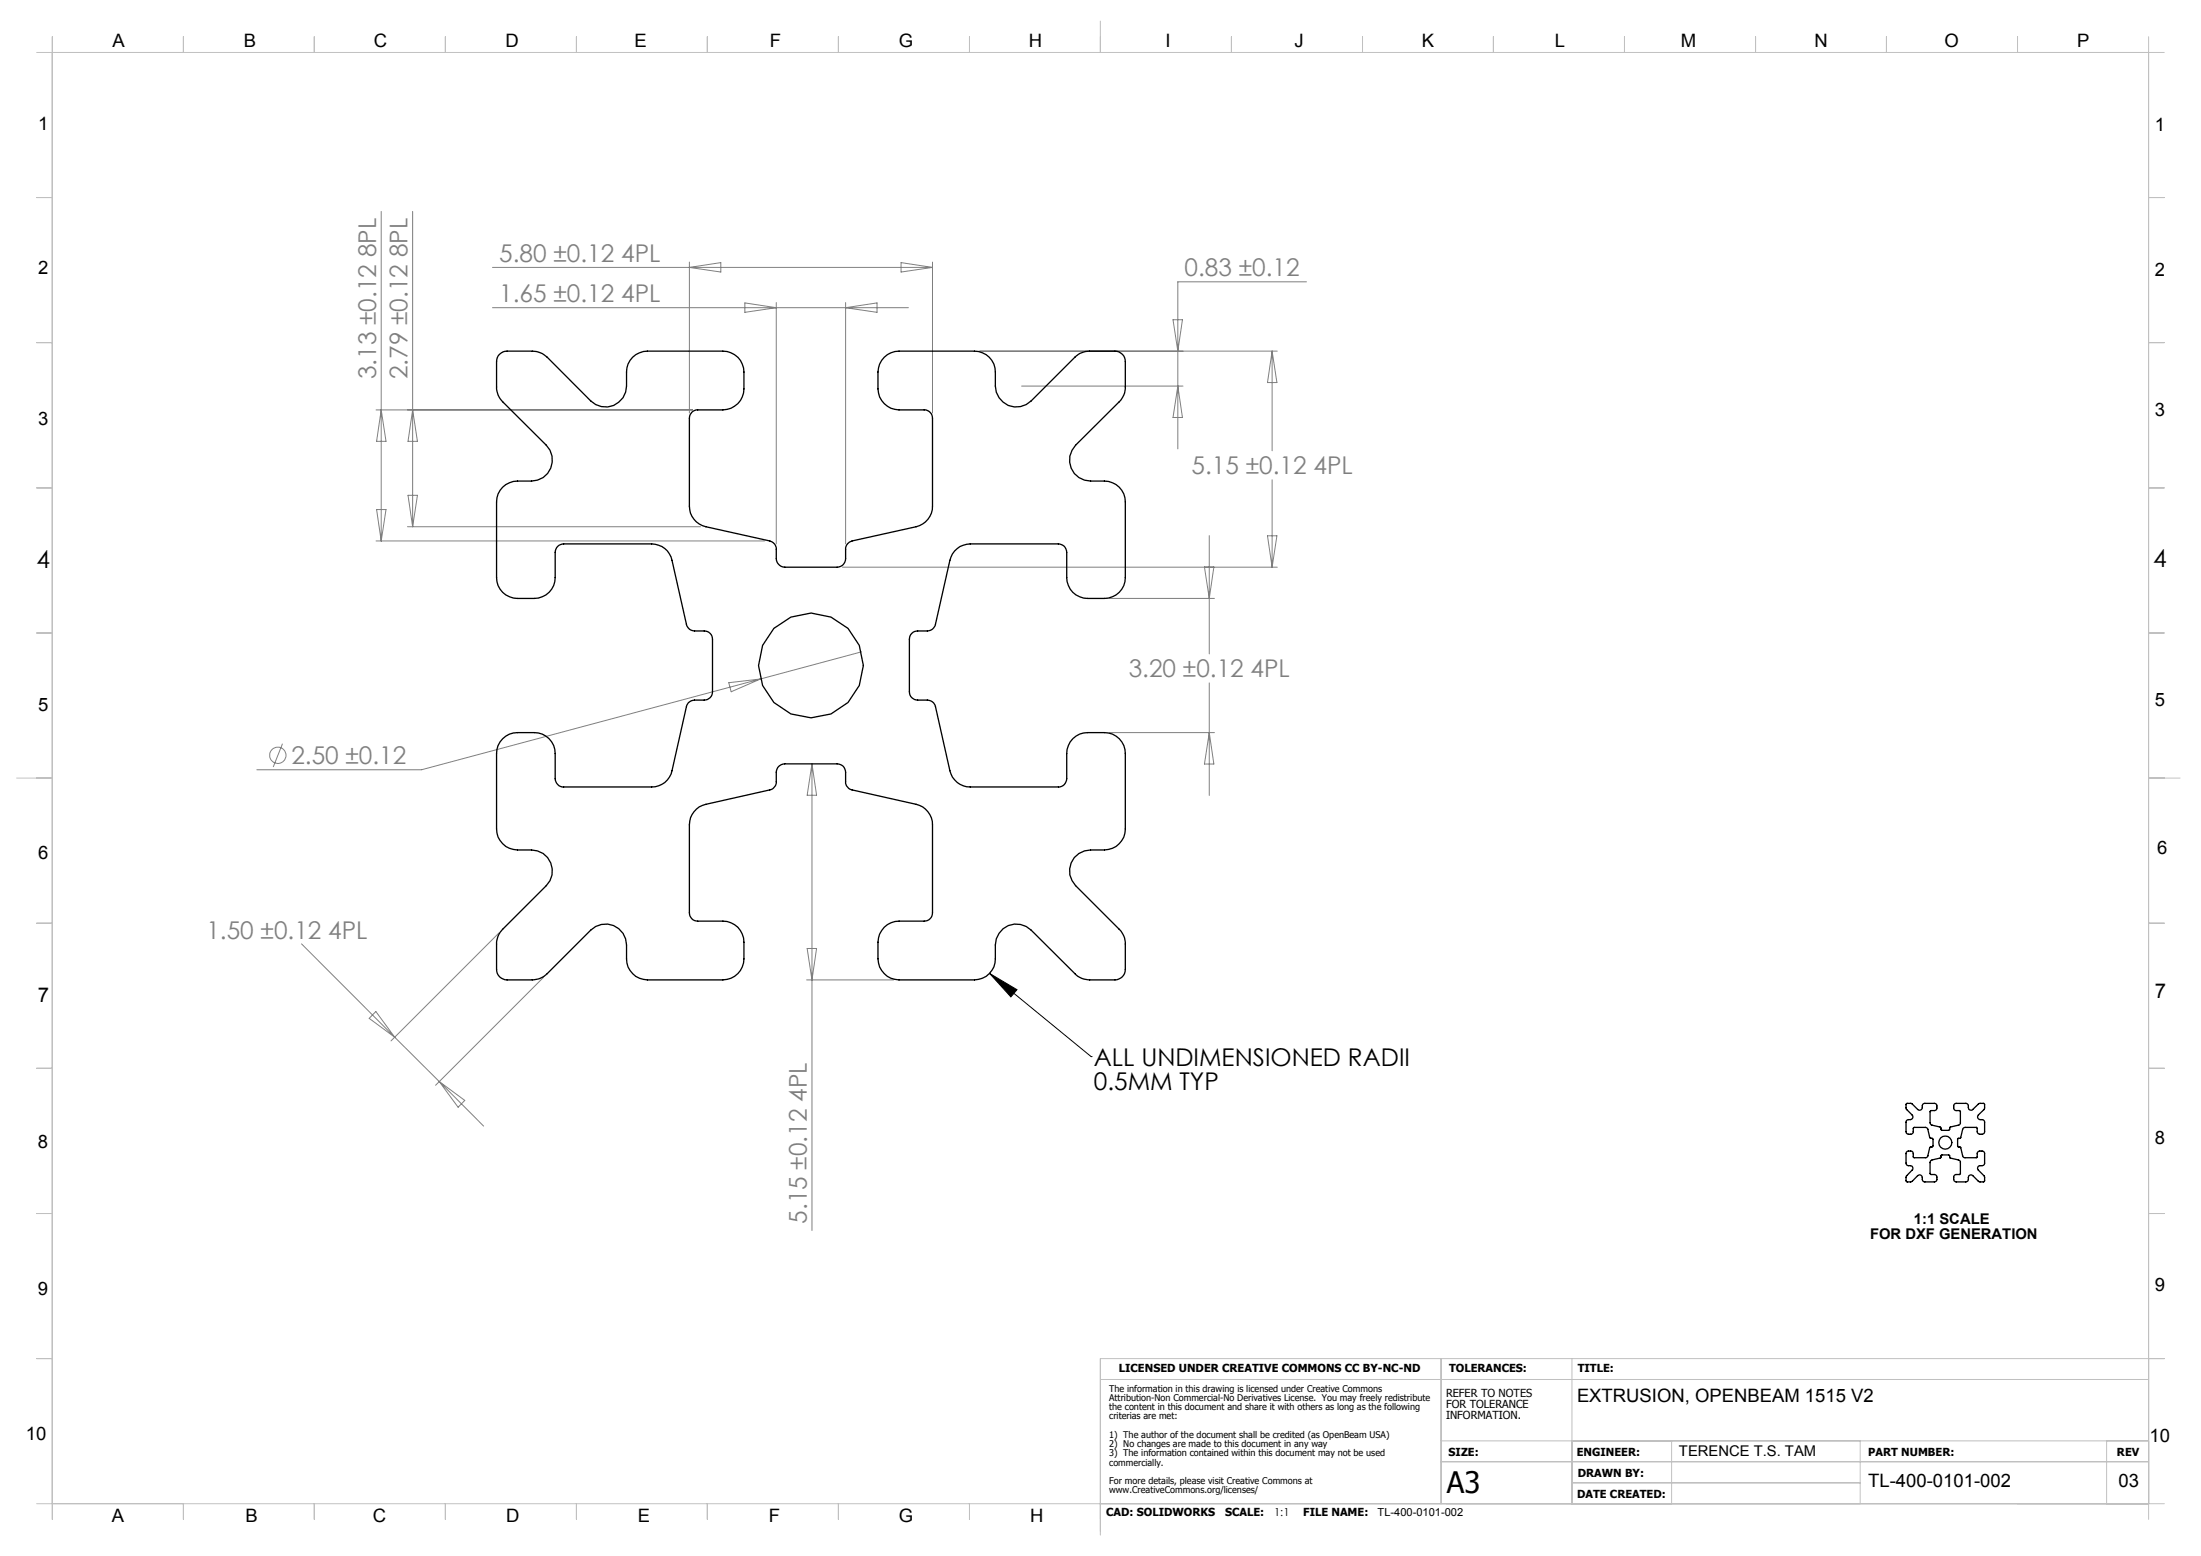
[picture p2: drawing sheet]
<svg xmlns="http://www.w3.org/2000/svg" width="420mm" height="297mm" viewBox="0 0 420 297" stroke-linecap="round" stroke-linejoin="round" font-family="sans-serif">
<g fill="none" stroke="#808080" stroke-width=".19">
<path d="M72.7 40.4v62.9M78.7 40.4v60.1M94 51h83.9M94 58.7h79.4M131.6 50v28.8M131.6 51l5.9-.9v1.8zM142.1 57.8l6 .9-6 .9zM148.1 57.7v46.1M161.4 57.7v46.1M161.4 58.7l6-.9v1.8zM171.9 50.1l6 .9-6 .9zM177.9 50v28.8"/>
<path d="M249.3 53.8h-24.5v31.9M71.8 78.2h60.4M72.7 78.2l1 6h-1.8zM78.7 78.2l1 6h-1.8zM186.9 67h56.8M194.9 73.7h30.8M223.8 61h1.8l-.8 6zM224.8 73.7l.8 6h-1.8zM242.7 67v19M242.7 67l1 6h-1.8zM71.9 97.3h1.8l-1 6zM77.9 94.5h1.8l-1 6z"/>
<path d="M242.7 91.6v16.7M71.8 103.3h74.1M77.8 100.5h55.9M160.8 108.3h82.9M211.7 114.2h20M229.8 108.2l1 6 .8-6M230.8 102.2v22.6M241.9 102.3h1.8l-1 6zM139.1 130.3l6-.7-5.6 2.4zM164.4 124.4l-84 22.5h-31.4M211.7 139.8h20M230.8 130.3v21.5"/>
<path d="M230.8 139.8l.8 6h-1.8zM53.9 142l-1.8 4.4M154.9 145.8v89.1M154.9 145.8l.9 6h-1.8zM95.2 178.1l-20.6 20.6M57.5 180.2l17.8 17.8M71.7 193.1l3.6 4.9-4.9-3.6zM75.3 198l8.5 8.4M103.7 186.5l-20.6 20.6M153.9 187h16.6M154 181h1.8l-.9 6zM83.8 206.4l8.5 8.5"/>
<path d="M83.8 206.4l4.9 3.6-1.3 1.3z"/>
<circle cx="53" cy="144.2" r="1.55"/>
</g>
<path d="M188.8 185.8l5.3 3.1-1.2 1.4zM188.8 185.8l19.4 15.9M208.2 201.7h.1" fill="none" stroke="#000" stroke-width=".19"/>
<g fill="none" stroke="#c0c0c0" stroke-width=".19">
<path d="M7 10h406M10 7v283M35 7v3M60 7v3M85 7v3M110 7v3M135 7v3M160 7v3M185 7v3M210 4v6M235 7v3M260 7v3"/>
<path d="M285 7v3M310 7v3M335 7v3M360 7v3M385 7v3M410 7v283M7 37.7h3M410 37.7h3M7 65.4h3M410 65.4h3M7 93.1h3M410 93.1h3"/>
<path d="M7 120.8h3M410 120.8h3M3.2 148.5h6.8M410 148.5h6M7 176.2h3M410 176.2h3M7 203.9h3M410 203.9h3M7 231.6h3M410 231.6h3M7 259.3h3M275 259.3v27.7"/>
<path d="M300 259.3v27.7M413 259.3h-203v33.7M210 263.3h200M275 275h135M275 279h135M319 275v12M355 275v12M402 275v12M7 287h406M35 287v3M60 287v3M85 287v3"/>
<path d="M110 287v3M135 287v3M160 287v3M185 287v3M300 283h55"/>
</g>
<path d="M188.8 185.8l5.3 3.1-1.2 1.4z" fill="#000"/>
<g fill="none" stroke="#000" stroke-width=".25">
<path d="M95.3 67.6a1.92 1.92 0 0 1 1.5-.6h4.8l.7 .1 1.2 .4 .9 .7 8.3 8.3a4 4 0 0 0 4.4 .9 4 4 0 0 0 2.5-3.7v-3.5a4 4 0 0 1 3.9-3.2l15.2 .1a4 4 0 0 1 3.3 3.9l-.1 4a4.1 4.1 0 0 1-4 3.2h-5.1l-.5 .3-.6 .7-.1 .6v16.8a4 4 0 0 0 3.1 3.9l12.7 3 .6 .6 .1 .5v2a1.69 1.69 0 0 0 1.7 1.7l10.3-.1 .6-.2 .5-.7 .2-.7v-1.8a1.62 1.62 0 0 1 1.2-1.5l12.9-3a4 4 0 0 0 2.4-3.7v-16.8l-.1-.6-.6-.7-.5-.3h-5.1a4.1 4.1 0 0 1-4.1-4l.1-4a4 4 0 0 1 4-3.2l15.1 .1a4 4 0 0 1 3.2 3.9v2.7l.2 1.2a4 4 0 0 0 6.7 1.6l8.3-8.3 .9-.7 1.2-.4 .7-.1h4.9a1.99 1.99 0 0 1 1.9 2v5.3l-.4 1.4-.4 .7-8.7 8.6a4 4 0 0 0-.8 4.4 4 4 0 0 0 3.7 2.4l3.4 .1a4 4 0 0 1 3.2 3.9v15.2a4 4 0 0 1-4 3.2h-3.9a4 4 0 0 1-3.2-4l-.1-5.1-.4-.8-.5-.3-.6-.2h-16.9a4 4 0 0 0-3.8 3.2l-2.9 12.4-.5 .7-.4 .2-2.4 .1a1.57 1.57 0 0 0-1.6 1.6v10l.1 .6 .4 .6 .5 .3 2.5 .1a1.62 1.62 0 0 1 1.5 1.3l3 12.8a3.9 3.9 0 0 0 3.6 2.5h17.1l.4-.1 .5-.3 .4-.9 .1-5.1a4 4 0 0 1 3.9-4l4 .1a4 4 0 0 1 3.2 3.9v15.2a4.1 4.1 0 0 1-4 3.2h-2.6l-1.2 .2a4 4 0 0 0-1.7 6.6l8.7 8.7 .4 .6 .4 1.5v5.2a1.99 1.99 0 0 1-1.9 2h-5.3l-.7-.1-1.1-.5-8.9-8.9a4 4 0 0 0-4.4-.8 4 4 0 0 0-2.5 3.7v3.4a4.1 4.1 0 0 1-4 3.2h-14.3l-.8-.1a4.1 4.1 0 0 1-3.3-3.9l.1-4a4 4 0 0 1 4-3.2h5.1l.5-.2 .6-.8 .1-.6v-16.8a4 4 0 0 0-3.1-3.9l-12.7-2.9-.6-.6-.1-.5v-2.1a1.57 1.57 0 0 0-1.7-1.6h-10.3l-.8 .5-.3 .5-.2 .6v1.8a1.62 1.62 0 0 1-1.2 1.6l-12.9 2.9a4 4 0 0 0-2.4 3.7v16.8l.1 .6 .6 .8 .5 .2h5.1a4 4 0 0 1 4.1 4l-.1 4a4.1 4.1 0 0 1-4 3.2h-14.4l-.7-.1a4 4 0 0 1-3.2-3.9v-2.6l-.2-1.2a4 4 0 0 0-6.7-1.7l-8.9 8.9-1.1 .5-.7 .1h-5.2a1.99 1.99 0 0 1-2-2v-5.2l.4-1.5 .7-.9 8.3-8.4a4 4 0 0 0 .9-4.3 4 4 0 0 0-3.7-2.5 7.4 7.4 0 0 1-4.9-.6 4.1 4.1 0 0 1-1.7-3.4v-15.2a4 4 0 0 1 3.9-3.2l4 .1a4 4 0 0 1 3.2 3.9l.1 5.1 .2 .6 .7 .6 .3 .1h17.2a3.9 3.9 0 0 0 3.8-3.1l2.9-12.5 .2-.4 .7-.5 2.4-.1a1.57 1.57 0 0 0 1.6-1.6v-10l-.1-.6-.4-.5-.5-.4-2.5-.1a1.6 1.6 0 0 1-1.5-1.2l-2.9-12.9a4 4 0 0 0-3.7-2.5h-16.8l-.7 .2-.7 .5-.2 .6-.1 5.1a4 4 0 0 1-3.9 4h-4a4 4 0 0 1-3.2-4v-15.2a4 4 0 0 1 3.9-3.2h2.7l1.2-.2a4 4 0 0 0 1.6-6.6l-8.3-8.3-.7-1-.4-1.4v-5.3a1.91 1.91 0 0 1 .5-1.4zM363.7 210.7l.2-.1h.9l1.3 1.3a.62 .62 0 0 0 .6-.2 .62 .62 0 0 0 .1-.7l.4-.4h1.9a.48 .48 0 0 1 .5 .5v.5l-.2 .3-.9 .1-.2 .2v2.2l.3 .4 1.7 .4 .2 .6h1.4l.2-.7 1.7-.3 .3-.3v-2.4l-1.1-.2-.2-.3v-.5a.48 .48 0 0 1 .5-.5h1.9l.4 .4a.61 .61 0 0 0 .1 .7 .61 .61 0 0 0 .6 .2l1.3-1.3h1l.1 .1-.1 1-1.1 1.1-.1 .5a.81 .81 0 0 0 1 .4l.3 .4v2l-.3 .4h-.6a.48 .48 0 0 1-.5-.5l-.1-.8h-2.4l-.3 .4-.3 1.6-.6 .2v1.4l.6 .2 .4 1.8 .2 .2h2.4l.1-.8a.48 .48 0 0 1 .5-.5h.5l.4 .3v2a.48 .48 0 0 1-.5 .5l-.6 .1-.2 .5 1.3 1.4-.1 1.1h-1l-1.2-1.2-.3-.1a.81 .81 0 0 0-.5 1l-.4 .3h-2l-.3-.2-.1-.7a.48 .48 0 0 1 .5-.5l.8-.1v-2.4l-.2-.2-1.8-.5-.2-.6h-1.4l-.2 .6-1.6 .4-.4 .4v2.2l.1 .2h.8l.3 .1 .1 .8a.48 .48 0 0 1-.5 .5h-1.9l-.3-.2a1.05 1.05 0 0 0-.5-1.1l-.5 .1-1 1.1-1.1 .1-.1-.2v-.9l1.3-1.3a.61 .61 0 0 0-.2-.6 .61 .61 0 0 0-.7-.1l-.4-.4v-1.9a.48 .48 0 0 1 .5-.5h.5l.3 .2 .1 .9 .1 .2h2.4l.3-.3 .3-1.7 .7-.2v-1.4l-.6-.2-.4-1.7-.4-.3h-2.3l-.1 .2-.1 .9-.3 .2h-.5a.48 .48 0 0 1-.5-.5v-1.9l.4-.4a.6 .6 0 0 0 .7-.1 .6 .6 0 0 0 .1-.8l-1.2-1.1z"/>
<circle cx="154.7" cy="127" r="10"/>
<circle cx="371.2" cy="218.1" r="1.26"/>
</g>
<text font-size="5.6" x="276.1" y="285">A3</text>
<g font-size="4.7" fill="#808080">
<text x="95.3" y="50">5.80 ±0.12 4PL</text>
<text x="226.1" y="52.8">0.83 ±0.12</text>
<text x="95.3" y="57.7">1.65 ±0.12 4PL</text>
<text x="71.8" y="72.4" transform="rotate(-90 71.8 72.4)">3.13 ±0.12 8PL</text>
<text x="77.8" y="72.4" transform="rotate(-90 77.8 72.4)">2.79 ±0.12 8PL</text>
<text x="227.4" y="90.6">5.15 ±0.12 4PL</text>
<text x="215.4" y="129.3">3.20 ±0.12 4PL</text>
<text x="55.6" y="145.9">2.50 ±0.12</text>
<text x="39.4" y="179.1">1.50 ±0.12 4PL</text>
<text x="153.9" y="233.6" transform="rotate(-90 153.9 233.6)">5.15 ±0.12 4PL</text>
</g>
<g font-size="4.7">
<text x="7" y="108.5">4</text>
<text x="410.9" y="108.2">4</text>
<text x="208.7" y="203.4">ALL UNDIMENSIONED RADII</text>
<text x="208.7" y="208">0.5MM TYP</text>
</g>
<g font-size="3.9">
<text x="7.2" y="191.2">7</text>
<text x="411.2" y="190.5">7</text>
</g>
<g font-size="3.5">
<text x="21.5" y="9.1">A</text>
<text x="46.5" y="9.1">B</text>
<text x="71.4" y="9.1">C</text>
<text x="96.5" y="9.1">D</text>
<text x="121.1" y="9.1">E</text>
<text x="146.9" y="9.1">F</text>
<text x="171.5" y="9.1">G</text>
<text x="196.3" y="9.1">H</text>
<text x="222.4" y="9.1">I</text>
<text x="247" y="9.1">J</text>
<text x="271.3" y="9.1">K</text>
<text x="296.7" y="9.1">L</text>
<text x="320.8" y="9.1">M</text>
<text x="346.2" y="9.1">N</text>
<text x="371" y="9.1">O</text>
<text x="396.4" y="9.1">P</text>
<text x="7.3" y="24.9">1</text>
<text x="411.2" y="25">1</text>
<text x="7.3" y="52.3">2</text>
<text x="411.2" y="52.7">2</text>
<text x="7.3" y="81.1">3</text>
<text x="411.2" y="79.4">3</text>
<text x="7.3" y="135.7">5</text>
<text x="411.2" y="134.8">5</text>
<text x="7.3" y="163.9">6</text>
<text x="411.6" y="162.9">6</text>
<text x="7.2" y="219.1">8</text>
<text x="411.2" y="218.4">8</text>
<text x="7.2" y="247.2">9</text>
<text x="411.2" y="246.3">9</text>
<text x="300.9" y="267.6">EXTRUSION, OPENBEAM 1515 V2</text>
<text x="4.9" y="274.8">10</text>
<text x="410.2" y="275.3">10</text>
<text x="356.5" y="283.8">TL-400-0101-002</text>
<text x="404.3" y="283.8">03</text>
<text x="21.3" y="290.5">A</text>
<text x="46.9" y="290.5">B</text>
<text x="71.2" y="290.5">C</text>
<text x="96.6" y="290.5">D</text>
<text x="121.7" y="290.5">E</text>
<text x="146.7" y="290.5">F</text>
<text x="171.5" y="290.5">G</text>
<text x="196.6" y="290.5">H</text>
</g>
<g font-size="2.8">
<text x="365.2" y="233.7">1:1 SCALE</text>
<text x="356.8" y="236.5">FOR DXF GENERATION</text>
<text x="320.4" y="278">TERENCE T.S. TAM</text>
</g>
<g font-size="2.1">
<text x="213.5" y="262">LICENSED UNDER CREATIVE COMMONS CC BY-NC-ND</text>
<text x="276.5" y="262">TOLERANCES:</text>
<text x="301.1" y="262">TITLE:</text>
<text x="275.9" y="266.7">REFER TO NOTES</text>
<text x="275.9" y="268.8">FOR TOLERANCE</text>
<text x="275.9" y="270.9">INFORMATION.</text>
<text x="276.4" y="278">SIZE:</text>
<text x="300.9" y="278">ENGINEER:</text>
<text x="301.1" y="281.9">DRAWN BY:</text>
<text x="356.5" y="277.9">PART NUMBER:</text>
<text x="404" y="277.9">REV</text>
<text x="300.9" y="285.9">DATE CREATED:</text>
<text x="211.1" y="289.3">CAD: SOLIDWORKS</text>
<text x="233.8" y="289.3">SCALE:</text>
<text x="243.1" y="289.3">1:1</text>
<text x="248.7" y="289.3">FILE NAME:</text>
<text x="262.9" y="289.3">TL-400-0101-002</text>
</g>
<g font-size="1.8">
<text x="211.7" y="265.6">The information in this drawing is licensed under Creative Commons</text>
<text x="211.7" y="267.4">Attribution-Non Commercial-No Derivatives License. You may freely redistribute</text>
<text x="211.7" y="269.2">the content in this document and share it with others as long as the following</text>
<text x="211.7" y="270.9">criterias are met:</text>
<text x="211.7" y="274.4">1) The author of the document shall be credited (as OpenBeam USA)</text>
<text x="211.7" y="276.2">2) No changes are made to this document in any way</text>
<text x="211.7" y="278">3) The information contained within this document may not be used</text>
<text x="211.7" y="279.7">commercially.</text>
<text x="211.7" y="283.3">For more details, please visit Creative Commons at</text>
<text x="211.7" y="285">www.CreativeCommons.org/licenses/</text>
</g>
</svg>
